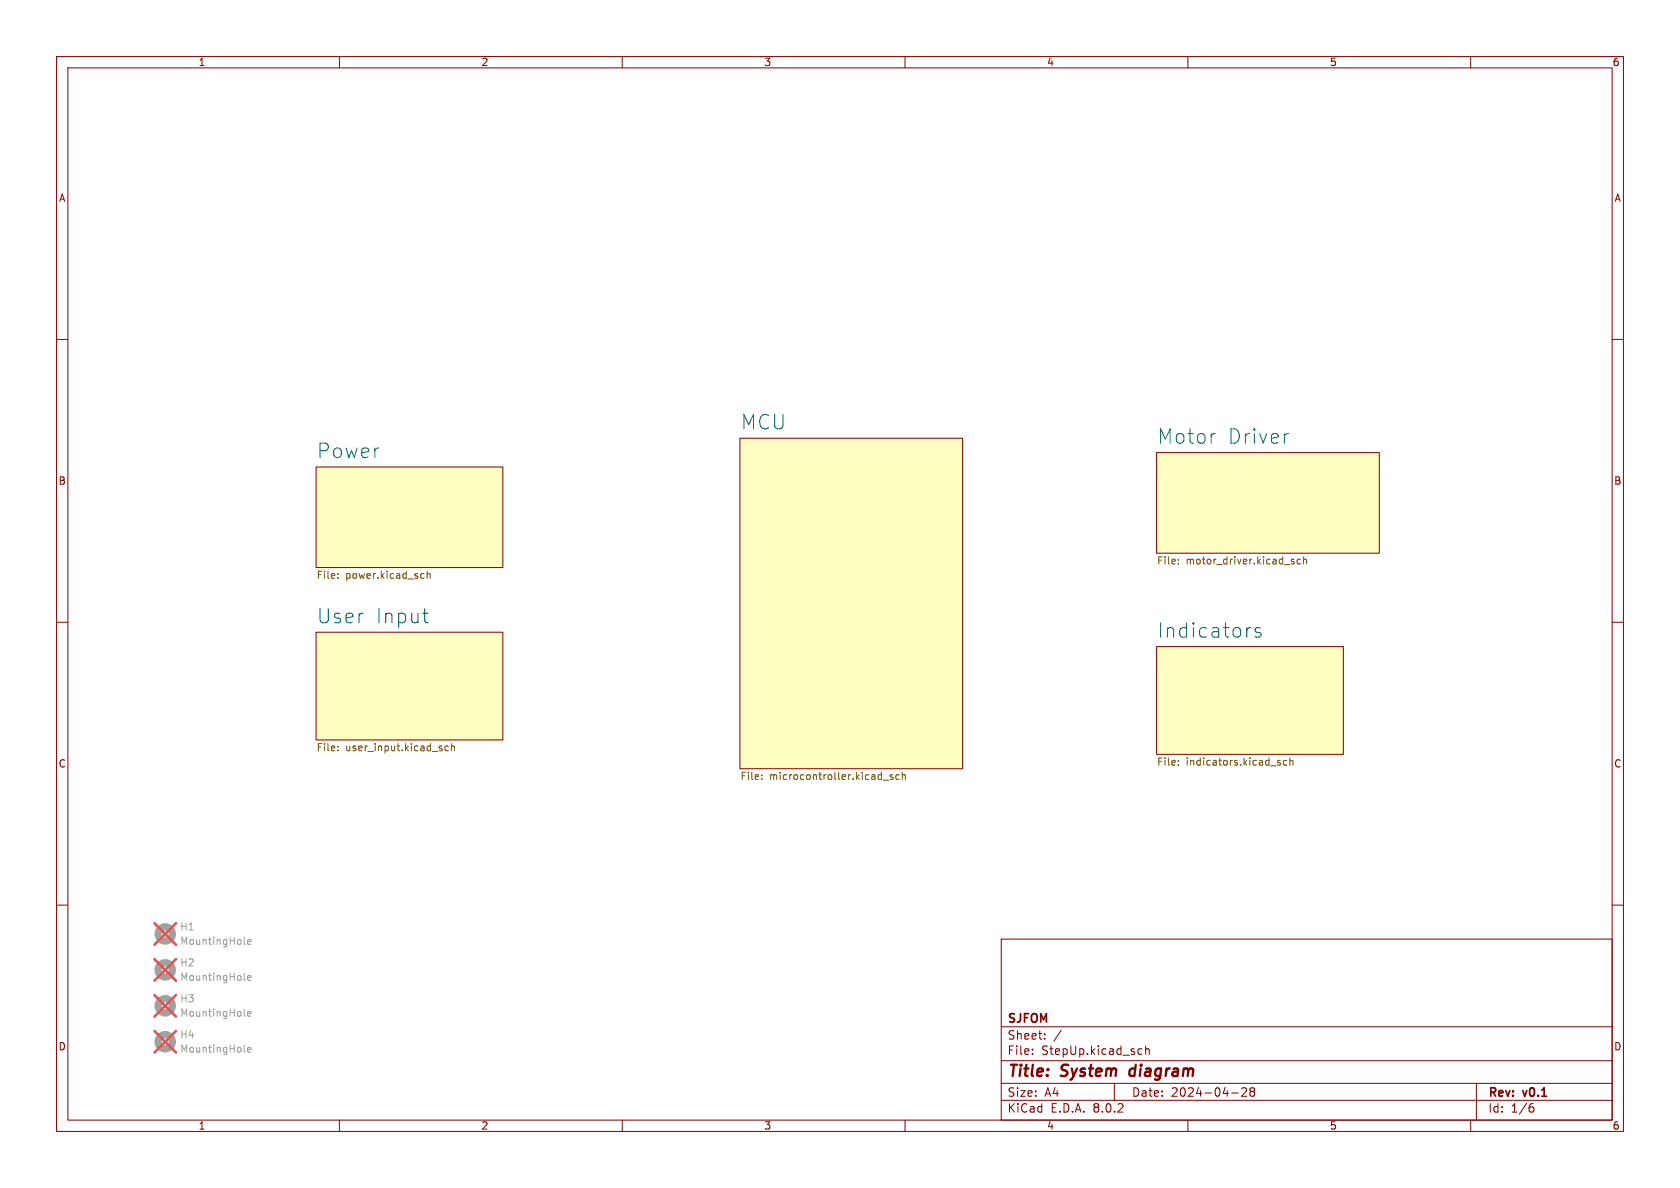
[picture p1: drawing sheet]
<svg xmlns="http://www.w3.org/2000/svg" width="297mm" height="210mm" viewBox="0 0 297 210" stroke-linecap="round" stroke-linejoin="round" font-family="sans-serif">
<g fill="none" stroke="#840000" stroke-width=".18">
<path d="M10 10h277v190h-277zM12 12h273v186h-273zM60 10v2M110 10v2M160 10v2M210 10v2M260 10v2M10 60h2M285 60h2M130.8 77.5h39.4v58.4h-39.4zM55.9 82.6h33v17.7h-33zM204.5 80h39.3v17.8h-39.3z"/>
<path d="M10 110h2M55.9 111.8h33v19h-33zM204.5 114.3h33v19.1h-33zM285 110h2M10 160h2M285 160h2M177 166h108v32h-108zM60 198v2M110 198v2M160 198v2M177 194.5h108M177 191.5h108"/>
<path d="M177 187.5h108M177 181.5h108M182.5 186.3v.1M182.5 185.5v.1M184.7 183.6v.1M184.7 182.8v.1M187.6 182.1l-1.3 2M197 191.5v3M201.5 185.4l.4 .1M201.9 186.3l-.4 .1M202.5 185.5l.2-.1 .4 .1 .1 .9M202.5 184.9v1.5"/>
<path d="M210 198v2M217.7 193.2h1.2M219.5 192.4l.6-.1 .2 .1 .1 .3-.9 1.1h.9M221.2 192.9l-.2-.2 .2-.4 .5 .1 .1 .2-.3 .3M221.2 192.9l-.2 .3v.3l.2 .3 .5-.1 .1-.2-.1-.4-.2-.2M221.2 192.9h.3M260 198v2M261 191.5v6.5M270.6 195.7h.3l.3 .3-.1 .5-.5 .1M271 195.1l-.4 .1"/>
</g>
<path d="M199.8 189.1l-.2 .7 .4 .4" fill="none" stroke="#840000" stroke-width=".4"/>
<g fill="#ffffc2" stroke="#ffffc2" stroke-width=".18">
<path d="M55.9 111.8h33v19h-33z"/>
<path d="M130.8 77.5h39.4v58.4h-39.4z"/>
<path d="M204.5 114.3h33v19.1h-33z"/>
<path d="M55.9 82.6h33v17.7h-33z"/>
<path d="M204.5 80h39.3v17.8h-39.3z"/>
</g>
<path d="M214.6 76.7h.3M227.8 76.7l-.5 .1M74.7 108.4h1M75.2 110l.5 .1M220.9 110.9h.2M222.8 111.1l-.6-.2-.3 .4 .1 .4 .8 .2 .2 .3-.2 .3-.2 .1-.7-.1" fill="none" stroke="#006464" stroke-width=".18"/>
<g fill="none" stroke="#725600" stroke-width=".18">
<path d="M208.3 98.9v.1M208.3 99.6v.1M228.5 99.3h.3v.2l-.2 .2h-.2M228.5 98.9h.3M229.9 98.9h-.4l-.2 .2 .1 .5h.5M230.5 99l.1-.1h.3l.1 .8M230.5 98.4v1.3M59.7 101.5v.1M59.7 102.1v.1M74.6 101.4l.4 .1M75 102.2h-.4M75.5 101.5l.2-.1 .3 .1 .1 .7"/>
<path d="M75.5 101v1.2M59.7 132.6v.1M59.7 131.9v.2M79.3 131.9h-.4l-.2 .2 .1 .6h.5M79.8 132l.2-.1h.3l.1 .8M79.8 131.4v1.3M134.7 137.7v.1M134.7 137v.1M156.1 137.9h1M157.8 137h-.3l-.2 .1 .1 .2 .4 .1v.3h-.5M159 137h-.4l-.2 .2 .1 .5h.5M159.5 137.1l.2-.1h.3l.1 .8"/>
<path d="M159.5 136.5v1.3M208.3 135.1v.2M208.3 134.5v.1M226 134.8l.3 .1 .1 .2-.2 .2h-.2M226 134.4l.3 .1M227.5 134.5l-.4-.1-.2 .3 .1 .5h.5M228 134.5l.2-.1 .3 .1 .1 .8M228 134v1.3"/>
</g>
<g fill="none" stroke="#a1a1a1" stroke-width="1.3">
<circle cx="29.2" cy="177.8" r="1.27"/>
<circle cx="29.2" cy="165.1" r="1.27"/>
<circle cx="29.2" cy="171.4" r="1.27"/>
<circle cx="29.2" cy="184.1" r="1.27"/>
</g>
<path d="M43.2 166.8l.2 .1M43.2 179.5l.2 .1M43.2 173.1l.2 .2M43.8 166.5l.6-.1-.1-.2-.3-.1-.2 .2v.6h.5M43.8 172.9l.6-.1-.1-.3h-.3l-.2 .1v.6h.5M43.8 179.2l.6-.1-.1-.2-.3-.1-.2 .2v.6h.5M43.2 185.8l.2 .2M43.8 185.6l.6-.1-.1-.3h-.3l-.2 .1v.6h.5" fill="none" stroke="#989898" stroke-width=".18"/>
<path d="M27.3 163.2l3.8 3.8M27.3 175.9l3.8 3.8M27.3 169.5l3.8 3.9M31.1 163.2l-3.8 3.8M31.1 175.9l-3.8 3.8M31.1 169.5l-3.8 3.9M27.3 182.2l3.8 3.9M31.1 182.2l-3.8 3.9" fill="none" stroke="#e65255" stroke-width=".46"/>
<g font-size="3.5" fill="#006464">
<text x="130.8" y="76.1">MCU</text>
<text x="55.9" y="81.2">Power</text>
<text x="204.5" y="78.7">Motor</text>
<text x="216.9" y="78.7">Driver</text>
<text x="55.9" y="110.4">User</text>
<text x="66.2" y="110.4">Input</text>
<text x="204.5" y="113">Indicators</text>
</g>
<g font-size="2.8" fill="#840000">
<text x="178" y="190.9">Title:</text>
<text x="187.7" y="190.9">System</text>
<text x="200.6" y="190.9">diagram</text>
</g>
<g font-size="2.1" fill="#840000">
<text x="178" y="184">Sheet:</text>
<text x="178" y="181.2">SJFOM</text>
<text x="178" y="186.7">File:</text>
<text x="184.1" y="186.7">StepUp.kicad_sch</text>
<text x="178" y="196.9">KiCad</text>
<text x="178" y="194.1">Size:</text>
<text x="184.7" y="194.1">A4</text>
<text x="185.7" y="196.9">E.D.A.</text>
<text x="193.3" y="196.9">8.0.2</text>
<text x="200" y="194.1">Date:</text>
<text x="207" y="194.1">2024-04-28</text>
<text x="263" y="194.3">Rev:</text>
<text x="263" y="196.9">Id:</text>
<text x="267.1" y="196.9">1/6</text>
<text x="269.4" y="194.3">v0.1</text>
</g>
<g font-size="1.8" fill="#840000">
<text x="35" y="11.9">1</text>
<text x="85" y="11.9">2</text>
<text x="135" y="11.9">3</text>
<text x="185" y="11.9">4</text>
<text x="235" y="11.9">5</text>
<text x="285" y="11.9">6</text>
<text x="10.3" y="35.9">A</text>
<text x="285.3" y="35.9">A</text>
<text x="10.3" y="85.9">B</text>
<text x="285.3" y="85.9">B</text>
<text x="10.3" y="135.9">C</text>
<text x="285.3" y="135.9">C</text>
<text x="10.3" y="185.9">D</text>
<text x="285.3" y="185.9">D</text>
<text x="35" y="199.9">1</text>
<text x="85" y="199.9">2</text>
<text x="135" y="199.9">3</text>
<text x="185" y="199.9">4</text>
<text x="235" y="199.9">5</text>
<text x="285" y="199.9">6</text>
</g>
<g font-size="1.8" fill="#725600">
<text x="204.5" y="100.1">File:</text>
<text x="209.7" y="100.1">motor_driver.kicad_sch</text>
<text x="55.9" y="102.6">File:</text>
<text x="61.1" y="102.6">power.kicad_sch</text>
<text x="55.9" y="133.1">File:</text>
<text x="61.1" y="133.1">user_input.kicad_sch</text>
<text x="204.5" y="135.7">File:</text>
<text x="209.7" y="135.7">indicators.kicad_sch</text>
<text x="130.8" y="138.2">File:</text>
<text x="136" y="138.2">microcontroller.kicad_sch</text>
</g>
<g font-size="1.8" fill="#989898">
<text x="31.8" y="164.7">H1</text>
<text x="31.8" y="167.2">MountingHole</text>
<text x="31.8" y="171">H2</text>
<text x="31.8" y="173.6">MountingHole</text>
<text x="31.8" y="177.4">H3</text>
<text x="31.8" y="179.9">MountingHole</text>
<text x="31.8" y="183.7">H4</text>
<text x="31.8" y="186.3">MountingHole</text>
</g>
</svg>
